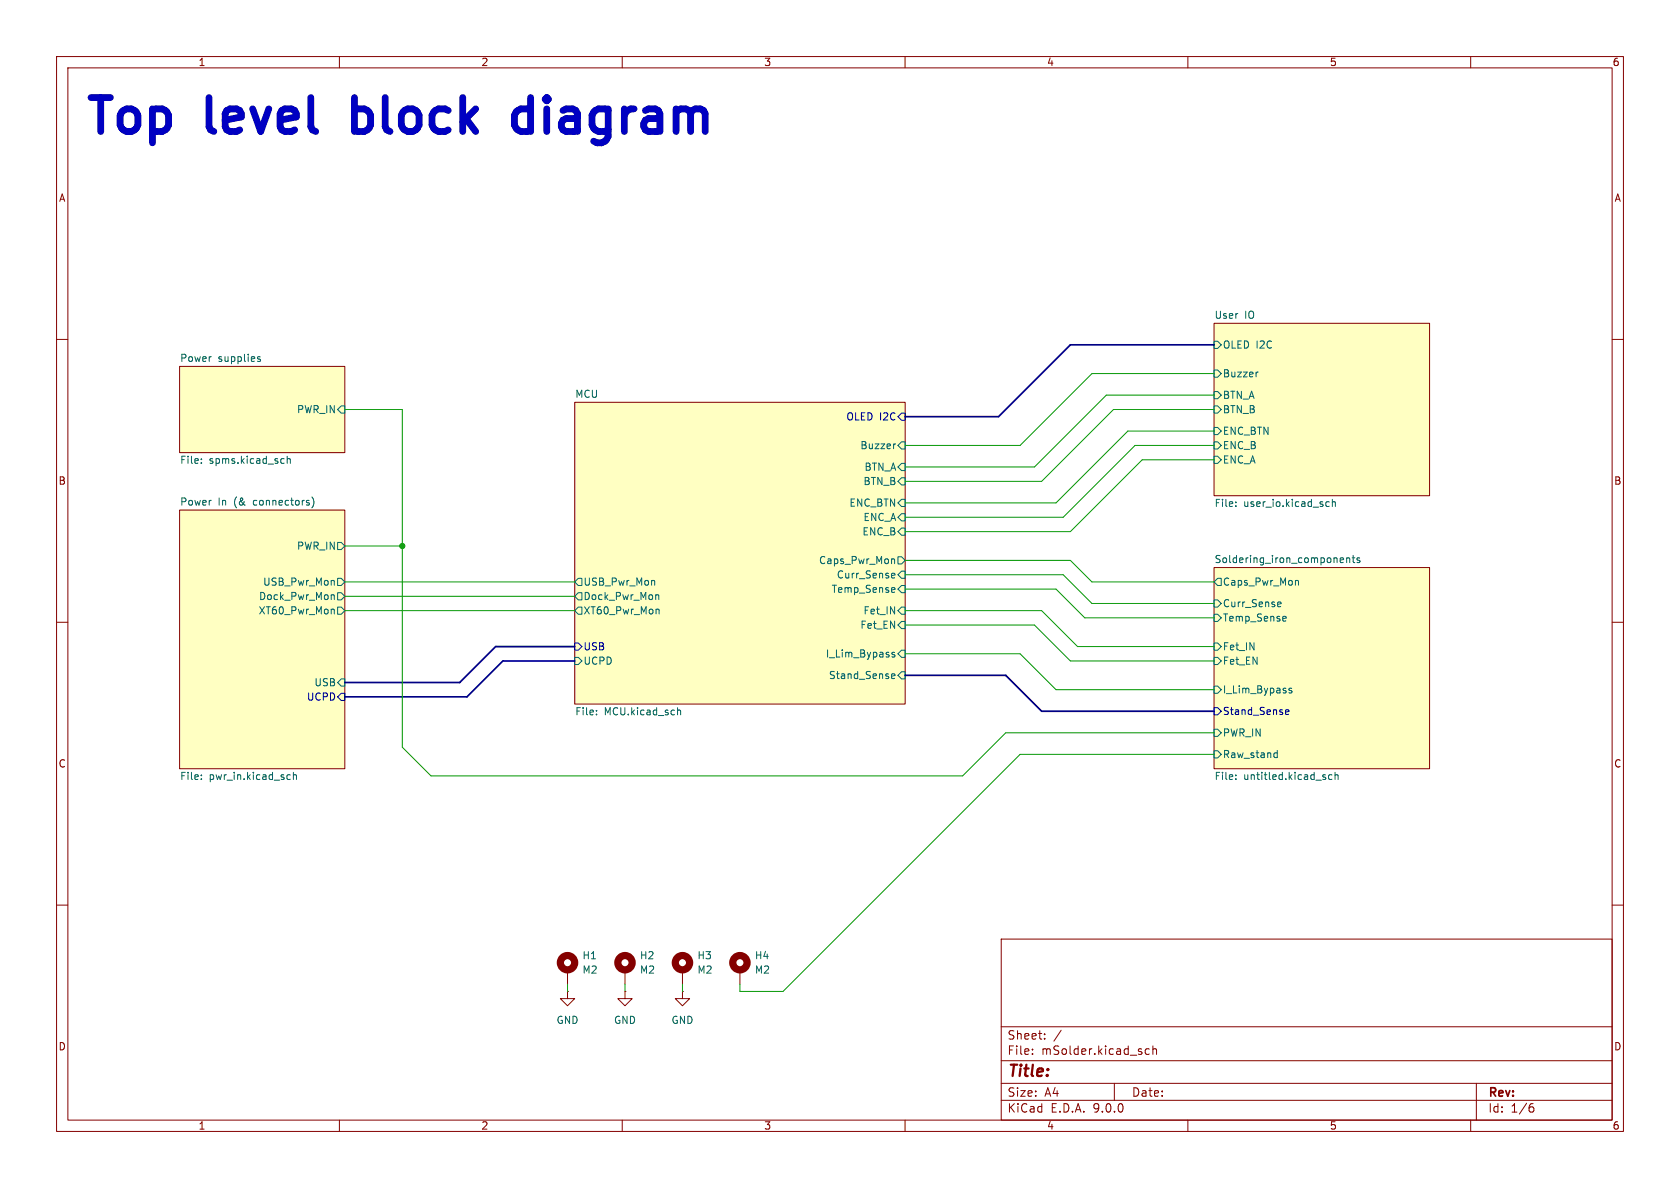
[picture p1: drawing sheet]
<svg xmlns="http://www.w3.org/2000/svg" width="297mm" height="210mm" viewBox="0 0 297 210" stroke-linecap="round" stroke-linejoin="round" font-family="sans-serif">
<g fill="none" stroke="#840000" stroke-width=".18">
<path d="M10 10h277v190h-277zM12 12h273v186h-273zM60 10v2M110 10v2M160 10v2M210 10v2M260 10v2M214.6 57.2h38.1v30.4h-38.1zM10 60h2M31.7 64.8h29.3v15.2h-29.3zM101.6 71.1h58.4v53.4h-58.4zM285 60h2"/>
<path d="M31.7 90.2h29.3v45.7h-29.3zM10 110h2M214.6 100.3h38.1v35.6h-38.1zM285 110h2M10 160h2M100.3 175.3v1.2h1.3l-1.3 1.3-1.2-1.3h1.2M100.3 175.3h.1M100.3 171.5v2.5M110.5 175.3v1.2h1.3l-1.3 1.3-1.3-1.3h1.3M110.5 175.3h.1M110.5 171.5v2.5M120.6 175.3v1.2h1.3l-1.3 1.3-1.2-1.3h1.2"/>
<path d="M120.6 175.3h.1M120.6 171.5v2.5M130.8 171.5v2.5M177 166h108v32h-108zM285 160h2M60 198v2M110 198v2M160 198v2M177 194.5h108M177 191.5h108M177 187.5h108M177 181.5h108"/>
<path d="M182.5 186.3v.1M182.5 185.5v.1M184.7 183.6v.1M184.7 182.8v.1M187.6 182.1l-1.3 2M197 191.5v3M203.2 185.5l-.5-.1-.2 .3v.4l.1 .2h.6M203.8 185.5l.2-.1 .4 .1 .1 .9M203.8 184.9v1.5M210 198v2M260 198v2M261 191.5v6.5"/>
<path d="M270.6 195.7h.4l.2 .3-.1 .5-.5 .1M271 195.1l-.4 .1"/>
</g>
<g fill="#ffffc2" stroke="#ffffc2" stroke-width=".18">
<path d="M31.7 64.8h29.3v15.2h-29.3z"/>
<path d="M214.6 100.3h38.1v35.6h-38.1z"/>
<path d="M101.6 71.1h58.4v53.4h-58.4z"/>
<path d="M31.7 90.2h29.3v45.7h-29.3z"/>
<path d="M214.6 57.2h38.1v30.4h-38.1z"/>
</g>
<g fill="none" stroke="#006464" stroke-width=".18">
<path d="M45.6 63.4l.4 .1 .1 .2-.2 .2-.4-.1M45.6 63.1h.4M60.3 71.8h.7v1.2h-.7l-.6-.6zM158.3 78.5h-.2M159.4 78.1h.6v1.3h-.6l-.7-.7zM214.6 60.3h.7l.6 .7-.6 .6h-.7zM214.6 65.4h.7l.6 .6-.6 .7h-.7zM214.6 69.2h.7l.6 .7-.6 .6h-.7zM214.6 71.8h.7l.6 .6-.6 .6h-.7zM214.6 78.1h.7l.6 .6-.6 .7h-.7zM214.6 75.6h.7l.6 .6-.6 .6h-.7zM222.4 65.8h-.2"/>
<path d="M35.6 81.8v.1M35.6 81.1v.2M49.9 81.1h.3M50.2 81.9h-.3M50.8 81.2l.2-.1h.3v.8M50.8 80.6v1.3M55.1 87.8a1.46 1.46 0 0 1 0 2M59.7 95.9h.6l.7 .6-.7 .7h-.6zM157.7 98.9h.4l.1 .7M158.7 98.4h.7l.6 .7-.6 .6h-.7zM159.4 81.9h.6v1.3h-.6l-.7-.6zM159.4 84.5h.6v1.2h-.6l-.7-.6z"/>
<path d="M159.4 88.3h.6v1.2h-.6l-.7-.6zM159.4 90.8h.6v1.3h-.6l-.7-.7zM159.4 93.3h.6v1.3h-.6l-.7-.6zM214.6 80.6h.7l.6 .7-.6 .6h-.7zM218.5 88.8v.1M218.5 89.4v.1M234.5 89.5h.5M234.5 88.8h.5M235.5 88.8l.2-.1 .3 .1 .1 .7M235.5 88.3v1.2M237.1 98.6l.4 .1v.2l-.6 .1M237.5 99.4l-.4 .1"/>
<path d="M238.1 98.7l.2-.1 .3 .1v.8M238.1 98.6v.9M239 98.6h.5M239.2 98.2v1.1l.3 .2M240.4 98.7l-.3-.1-.2 .2v.2l.5 .1v.3h-.5M58.6 105.2h.4l.1 .8M58.7 107.7l.4 .2v.6M58.9 102.6l.2 .2v.6M59.7 102.2h.6l.7 .7-.7 .6h-.6zM59.7 104.8h.6l.7 .6-.7 .6h-.6zM59.7 107.3h.6l.7 .7-.7 .6h-.6zM101.6 116.2h.6l.7 .6-.7 .7h-.6z"/>
<path d="M101.6 105.4l.6-.6h.7v1.2h-.7zM102.2 102.2h.7v1.3h-.7l-.6-.6zM102.2 107.3h.7v1.3h-.7l-.6-.6zM115.6 102.6l.1 .2v.6M116 105.2h.4l.1 .8M116.2 107.7l.3 .2v.6M157.6 119.5l.6-.1v-.2l-.4-.1-.2 .2 .1 .6h.5M157.8 101.3l.4 .1v.2l-.6 .2M157.8 103.9h.4v.3l-.6 .1M158.2 102.1l-.4 .1M158.2 104.7h-.4M158.2 115.4l-.3-.1-.2 .2v.2l.5 .1v.3h-.5"/>
<path d="M159.4 101h.6v1.2h-.6l-.7-.6zM159.4 103.5h.6v1.3h-.6l-.7-.7zM159.4 107.3h.6v1.3h-.6l-.7-.6zM159.4 109.9h.6v1.2h-.6l-.7-.6zM159.4 114.9h.6v1.3h-.6l-.7-.6zM159.4 118.7h.6v1.3h-.6l-.7-.6zM214.6 106h.7l.6 .7-.6 .6h-.7zM214.6 108.6h.7l.6 .6-.6 .7h-.7zM214.6 113.7h.7l.6 .6-.6 .6h-.7zM214.6 116.2h.7l.6 .6-.6 .7h-.7zM215.3 102.2h.6v1.3h-.6l-.7-.6zM226 106.4l.4 .1 .1 .2-.6 .1"/>
<path d="M226.4 107.2l-.4 .1M227 109h.3l.1 .3-.6 .1M227.3 109.7l-.3 .1M229.1 102.7h.4l.1 .7M35.6 137v.1M35.6 137.7v.1M51 137h.3M51.3 137.7l-.3 .1M51.9 137.1l.1-.1h.4v.8M51.9 136.5v1.3M60.3 120h.7v1.3h-.7l-.6-.6zM105.4 126.2v.2"/>
<path d="M105.4 125.6v.1M119.8 125.1v1.3M119.8 125.6l.2-.1 .3 .1v.8M214.6 121.3h.7l.6 .6-.6 .7h-.7zM214.6 128.9h.7l.6 .6-.6 .7h-.7zM214.6 132.7h.7l.6 .7-.6 .6h-.7zM218.5 137.7v.1M218.5 137v.1M225.4 133.1h.4M225.8 132.7v1.2M225.8 133.9h-.4M228.3 121.7h-.3l-.1 .1v.2l.4 .1v.3h-.4"/>
<path d="M235.5 137h-.4l-.2 .2 .1 .5h.5M236 137.1l.2-.1h.3l.1 .8M236 136.5v1.3"/>
</g>
<path d="M159.4 73h.6v1.3h-.6l-.7-.6zM101.6 113.7h.6l.7 .6-.7 .6h-.6zM59.7 123.2l.6-.6h.7v1.2h-.7zM214.6 125.1h.7l.6 .6-.6 .7h-.7zM227.3 126.1l.1 .2 .4-.1M227.3 125.6l.1-.1h.3l.2 .1v.2l-.6 .1" fill="none" stroke="#000084" stroke-width=".18"/>
<g fill="none" stroke="#840000" stroke-width="1.3">
<circle cx="100.3" cy="170.2" r="1.27"/>
<circle cx="110.5" cy="170.2" r="1.27"/>
<circle cx="120.6" cy="170.2" r="1.27"/>
<circle cx="130.8" cy="170.2" r="1.27"/>
</g>
<path d="M214.6 61h-25.4l-12.7 12.7h-16.5M101.6 114.3h-14l-6.3 6.4h-20.3M101.6 116.8h-12.7l-6.4 6.4h-21.5M160 119.4h17.8l6.3 6.3h30.5" fill="none" stroke="#000084" stroke-width=".3"/>
<g fill="none" stroke="#009600" stroke-width=".18">
<path d="M61 72.4h10.1v59.7l5.1 5.1h94l7.6-7.7h36.8M214.6 66h-21.6l-12.7 12.7h-20.3M214.6 76.2h-15.2l-12.7 12.7h-26.7M214.6 69.9h-19l-12.7 12.7h-22.9M214.6 72.4h-17.8l-12.7 12.7h-24.1M214.6 78.7h-13.9l-12.7 12.7h-28M61 96.5h10.1M160 99.1h29.2l3.8 3.8h21.6M214.6 81.3h-12.7l-12.7 12.7h-29.2M61 105.4h40.6M61 108h40.6M61 102.9h40.6"/>
<path d="M160 115.6h20.3l6.4 6.3h27.9M160 104.1h26.7l5.1 5.1h22.8M160 101.6h28l5 5.1h21.6M160 110.5h22.9l6.3 6.3h25.4M160 108h24.1l6.4 6.3h24.1M214.6 133.4h-34.3l-41.9 41.9h-7.6v-1.3M100.3 174v1.3M110.5 174v1.3M120.6 174v1.3"/>
</g>
<g fill="none" stroke="#0000c2" stroke-width="1.2">
<path d="M16.1 17.2h3.4M17.8 17.2v6M36.9 17.2v5.2M54.9 17.2v5.2M62.7 17.2v6M63.2 19.2l-.5 .3M68.1 17.2v5.2M81.8 17.2v6M93.8 17.2v6M93.8 19.5l-.6-.3h-1.1l-.6 .3-.5 .9v1.7l.5 .9 .6 .2h1.1l.6-.2M96.7 17.2l-.3 .3 .3 .3M96.7 17.2l.3 .3-.3 .3"/>
<path d="M96.7 17.2v.6M62.7 23l.5 .2"/>
</g>
<circle cx="71.1" cy="96.5" r=".46" fill="#009600" stroke="#009600" stroke-width=".18"/>
<g font-size="8.4" fill="#0000c2">
<text x="14.7" y="26.6">Top</text>
<text x="37.1" y="26.6">level</text>
<text x="65.2" y="26.6">block</text>
<text x="96.2" y="26.6">diagram</text>
</g>
<text font-size="2.8" fill="#840000" x="178" y="190.9">Title:</text>
<g font-size="2.1" fill="#840000">
<text x="178" y="184">Sheet:</text>
<text x="178" y="186.7">File:</text>
<text x="184.1" y="186.7">mSolder.kicad_sch</text>
<text x="178" y="196.9">KiCad</text>
<text x="178" y="194.1">Size:</text>
<text x="184.7" y="194.1">A4</text>
<text x="185.7" y="196.9">E.D.A.</text>
<text x="193.3" y="196.9">9.0.0</text>
<text x="200" y="194.1">Date:</text>
<text x="263" y="194.3">Rev:</text>
<text x="263" y="196.9">Id:</text>
<text x="267.1" y="196.9">1/6</text>
</g>
<g font-size="1.8" fill="#840000">
<text x="35" y="11.9">1</text>
<text x="85" y="11.9">2</text>
<text x="135" y="11.9">3</text>
<text x="185" y="11.9">4</text>
<text x="235" y="11.9">5</text>
<text x="285" y="11.9">6</text>
<text x="10.3" y="35.9">A</text>
<text x="285.3" y="35.9">A</text>
<text x="10.3" y="85.9">B</text>
<text x="285.3" y="85.9">B</text>
<text x="10.3" y="135.9">C</text>
<text x="285.3" y="135.9">C</text>
<text x="10.3" y="185.9">D</text>
<text x="285.3" y="185.9">D</text>
<text x="35" y="199.9">1</text>
<text x="85" y="199.9">2</text>
<text x="135" y="199.9">3</text>
<text x="185" y="199.9">4</text>
<text x="235" y="199.9">5</text>
<text x="285" y="199.9">6</text>
</g>
<g font-size="1.8" fill="#006464">
<text x="214.6" y="56.4">User</text>
<text x="220" y="56.4">IO</text>
<text x="31.7" y="64.1">Power</text>
<text x="38.5" y="64.1">supplies</text>
<text x="216.1" y="61.8">OLED I2C</text>
<text x="101.6" y="70.4">MCU</text>
<text x="216.1" y="66.9">Buzzer</text>
<text x="216.1" y="70.7">BTN_A</text>
<text x="52.4" y="73.3">PWR_IN</text>
<text x="216.1" y="73.3">BTN_B</text>
<text x="216.1" y="77.1">ENC_BTN</text>
<text x="31.7" y="82.3">File:</text>
<text x="37" y="82.3">spms.kicad_sch</text>
<text x="152" y="79.6">Buzzer</text>
<text x="152.7" y="83.4">BTN_A</text>
<text x="216.1" y="79.6">ENC_B</text>
<text x="216.1" y="82.1">ENC_A</text>
<text x="31.7" y="89.5">Power</text>
<text x="38.5" y="89.5">In</text>
<text x="41.5" y="89.5">(&amp;</text>
<text x="45.1" y="89.5">connectors)</text>
<text x="150.1" y="89.8">ENC_BTN</text>
<text x="152.6" y="86">BTN_B</text>
<text x="214.6" y="89.9">File:</text>
<text x="219.9" y="89.9">user_io.kicad_sch</text>
<text x="152.4" y="94.8">ENC_B</text>
<text x="152.6" y="92.3">ENC_A</text>
<text x="52.4" y="97.4">PWR_IN</text>
<text x="144.7" y="99.9">Caps_Pwr_Mon</text>
<text x="214.6" y="99.6">Soldering_iron_components</text>
<text x="45.7" y="106.3">Dock_Pwr_Mon</text>
<text x="46.4" y="103.7">USB_Pwr_Mon</text>
<text x="103.1" y="103.7">USB_Pwr_Mon</text>
<text x="103.1" y="106.3">Dock_Pwr_Mon</text>
<text x="146.9" y="105">Temp_Sense</text>
<text x="147.8" y="102.5">Curr_Sense</text>
<text x="216.1" y="107.5">Curr_Sense</text>
<text x="216.1" y="103.7">Caps_Pwr_Mon</text>
<text x="45.6" y="108.8">XT60_Pwr_Mon</text>
<text x="103.1" y="108.8">XT60_Pwr_Mon</text>
<text x="152" y="111.4">Fet_EN</text>
<text x="152.6" y="108.8">Fet_IN</text>
<text x="216.1" y="110.1">Temp_Sense</text>
<text x="103.1" y="117.7">UCPD</text>
<text x="145.9" y="116.4">I_Lim_Bypass</text>
<text x="216.1" y="115.2">Fet_IN</text>
<text x="216.1" y="117.7">Fet_EN</text>
<text x="55.5" y="121.5">USB</text>
<text x="146.4" y="120.2">Stand_Sense</text>
<text x="216.1" y="122.8">I_Lim_Bypass</text>
<text x="101.6" y="126.8">File:</text>
<text x="106.8" y="126.8">MCU.kicad_sch</text>
<text x="216.1" y="130.4">PWR_IN</text>
<text x="216.1" y="134.2">Raw_stand</text>
<text x="31.7" y="138.2">File:</text>
<text x="37" y="138.2">pwr_in.kicad_sch</text>
<text x="214.6" y="138.2">File:</text>
<text x="219.9" y="138.2">untitled.kicad_sch</text>
<text x="102.9" y="172.3">M2</text>
<text x="102.9" y="169.8">H1</text>
<text x="113" y="172.3">M2</text>
<text x="113" y="169.8">H2</text>
<text x="123.2" y="172.3">M2</text>
<text x="123.2" y="169.8">H3</text>
<text x="133.4" y="172.3">M2</text>
<text x="133.4" y="169.8">H4</text>
<text x="98.3" y="181.2">GND</text>
<text x="108.5" y="181.2">GND</text>
<text x="118.6" y="181.2">GND</text>
</g>
<g font-size="1.8" fill="#000084">
<text x="149.5" y="74.5">OLED I2C</text>
<text x="103.1" y="115.2">USB</text>
<text x="54.2" y="124.1">UCPD</text>
<text x="216.1" y="126.6">Stand_Sense</text>
</g>
</svg>
